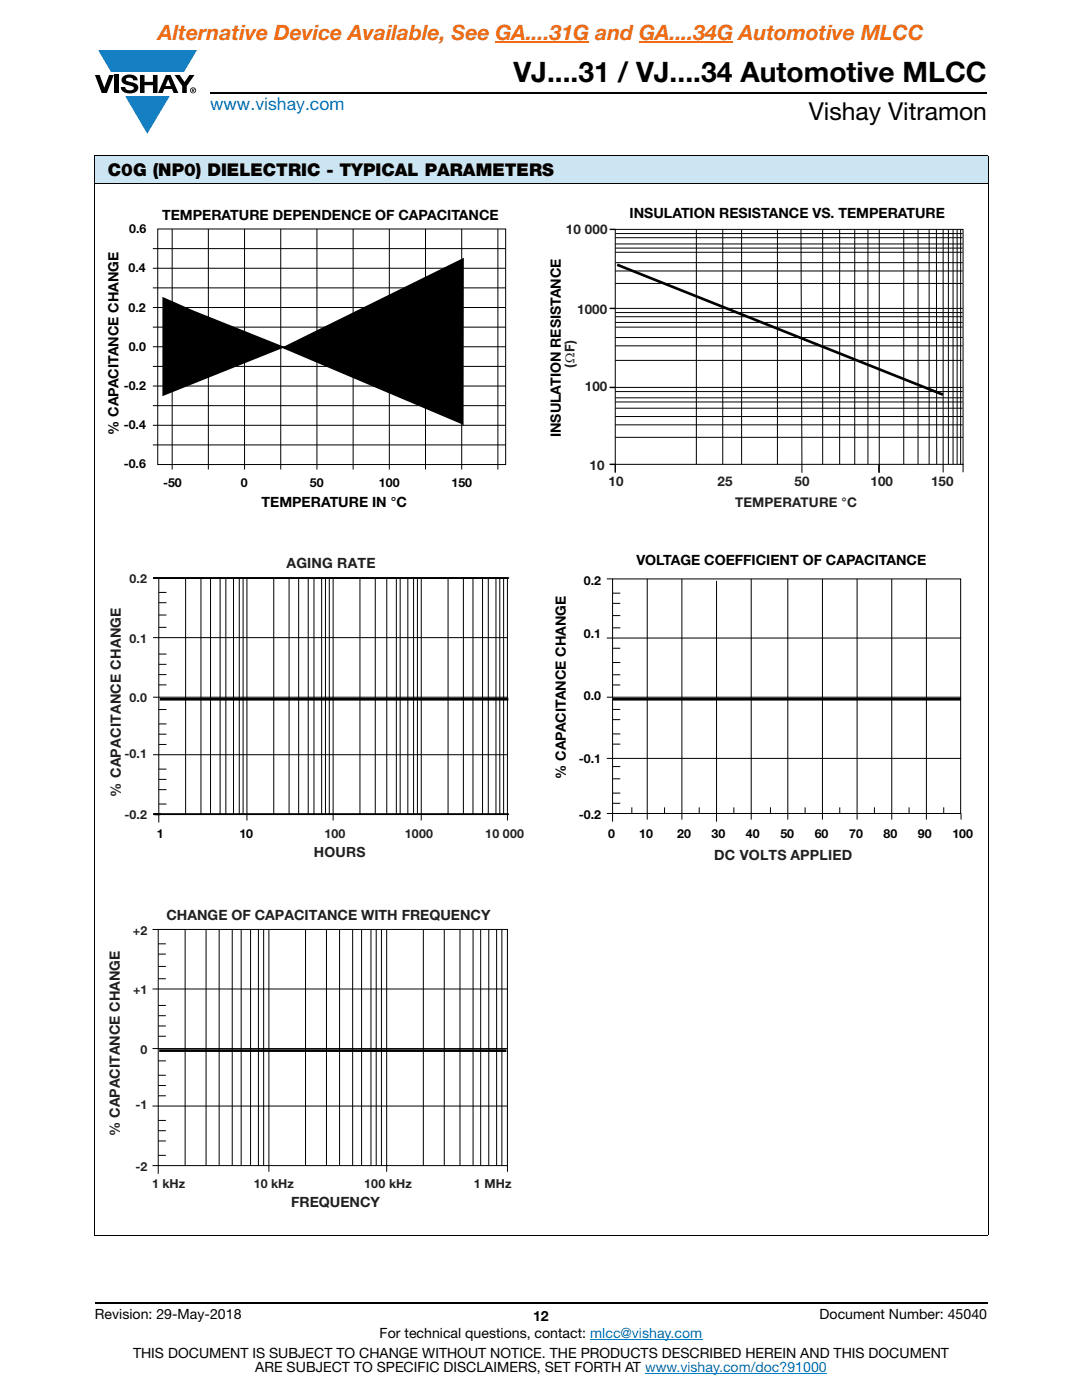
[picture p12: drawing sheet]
<svg xmlns="http://www.w3.org/2000/svg" width="216mm" height="279mm" viewBox="0 0 216 279" stroke-linecap="round" stroke-linejoin="round" font-family="sans-serif">
<g fill="#147fc3">
<path d="M19.6 10h19.7l-2.6 4.3h-1.1h-13.5z"/>
<path d="M25 19.2h8.9l-4.5 7.5z"/>
</g>
<g fill="#000">
<path d="M18.9 15h1l.9 2.5 1-2.5h.9l-1.4 3.6h-1zM22.9 15h.9v3.6h-.9zM24.6 15.3a2.1 2.1 0 0 1 2.8 .3l.1 .4h-.9a.79 .79 0 0 0-.7-.5 .79 .79 0 0 0-.8 .4l.3 .3 1 .2a1.08 1.08 0 0 1 1.2 1 1.08 1.08 0 0 1-1.1 1.2 1.73 1.73 0 0 1-2.4-1.2h.9a.96 .96 0 0 0 .8 .6 .96 .96 0 0 0 .9-.4 1.31 1.31 0 0 0-1.2-.6 1.03 1.03 0 0 1-1.1-.6 1.03 1.03 0 0 1 .2-1.1zM27.9 15h.9v1.3h1.7v-1.3h.9v3.6h-.9v-1.6h-1.7v1.6h-.9zM34.8 15h1.1l.9 1.4 1-1.4h1l-1.5 2.2v1.4h-.9v-1.4z"/>
<path d="M33.6 15.9l.5 1.3h-1.1zM33.1 15l-1.6 3.6h1l.3-.8h1.5l.3 .8h1l-1.6-3.6z"/>
<path d="M38.4 17.8h.2v.2h-.2zM38.3 17.7v.7h.1v-.3l.4 .3-.2-.3 .2-.2-.1-.2z"/>
<path d="M38.1 18a.46 .46 0 0 1 .9 0 .46 .46 0 0 1-.9 0zM37.9 18a.6 .6 0 0 0 1.2 0 .6 .6 0 0 0-1.2 0z"/>
</g>
<path d="M42 18.6h155M18.9 260h178.1" fill="none" stroke="#000" stroke-width=".36"/>
<path d="M98.8 8.3h18.8M127.5 8.3h18.8" fill="none" stroke="#f06b12" stroke-width=".21"/>
<path d="M117.8 267.3h22.3M128.7 274h36.3" fill="none" stroke="#007ec4" stroke-width=".2"/>
<path d="M18.9 31.1h178.2v5.5h-178.2z" fill="#cce5f3"/>
<path d="M18.9 31.1h178.3M18.9 36.6h178.3M18.9 31.1v215.4M197.1 31.1v215.4M18.9 246.6h178.3" fill="none" stroke="#000" stroke-width=".2"/>
<path d="M21.3 41.5h79.7v62.9h-79.7z" fill="#fff"/>
<path d="M32.6 59.5l6 2.6 17.8 7.2-23.8 9.5zM32.8 59.6v19.2M56.6 69.4l35.8-17.7-.1 32.9z" fill="none" stroke="#000" stroke-width=".35"/>
<path d="M32.6 59.5l6 2.6 17.8 7.2-23.8 9.5zM56.6 69.4l35.8-17.7-.1 32.9z" fill="#000"/>
<g fill="none" stroke="#000" stroke-width=".2">
<path d="M30.5 49.6h70.4M30.5 53.5h70.4M30.5 57.5h70.4M31.5 45.7h69.4v47h-69.4zM34.4 45.7v48M41.6 45.7v48M48.8 45.7v48M56 45.7v48M63.2 45.7v48M70.5 45.7v48M77.7 45.7v48M84.9 45.7v48"/>
<path d="M92.1 45.7v48M99.3 45.7v48M30.5 61.4h70.4M30.5 65.3h70.4M30.5 69.2h70.4M30.5 73.1h70.4M30.5 77h70.4M30.5 81h70.4M30.5 84.9h70.4M30.5 88.8h70.4"/>
</g>
<path d="M109.5 41.2h82.8v60.6h-82.8z" fill="#fff"/>
<g fill="none" stroke="#000" stroke-width=".2">
<path d="M122.8 45.8h69.4v46.9h-69.4zM122.8 46.6h69.3M122.8 47.4h69.3M122.8 48.7h69.3M122.8 49.5h69.3M122.8 50.3h69.3M122.8 52.4h69.3M122.8 54.1h69.3M122.8 56.6h69.3M138.9 45.8v46.9M144.2 45.8v46.9M148 45.8v46.9"/>
<path d="M155.1 45.8v46.9M159.8 45.8l.2 48.5M164.2 45.8v46.9M167.5 45.8v46.9M170.6 45.8v46.9M173.2 45.8v46.9M175.4 45.8v48.5M180.3 45.8v46.9M183.2 45.8v46.9M185.4 45.8v46.9M186.8 45.8l.1 46.9M188.2 45.8v48.5"/>
<path d="M189.2 45.8v46.9M190.2 45.8v46.9M191 45.8v46.9M191.7 45.8v46.9M122.8 61.5h69.3M122.8 62.4h69.3M122.8 63.2h69.3M122.8 64.4h69.3M122.8 65.3h69.3M122.8 67.4h69.3M122.8 69h69.3M122.8 71.9h69.3"/>
<path d="M122.8 77.3h69.3M122.8 78.1h69.3M122.8 79.4h69.3M122.8 80.2h69.3M122.8 81.5h69.3M122.8 83.1h69.3M122.8 84.8h69.3M122.8 87.3h69.3M192.2 92.6v1.7"/>
</g>
<path d="M121.6 45.8h1.2M121.6 77.3h1.2M121.6 61.5h1.2M121.6 92.7h1.2v1.6M175.4 92.7v1.6" fill="none" stroke="#000" stroke-width=".28"/>
<path d="M123.1 52.8l65.1 26" fill="none" stroke="#000" stroke-width=".53"/>
<path d="M21.8 111h82.8v60.6h-82.8z" fill="#fff"/>
<g fill="none" stroke="#000" stroke-width=".2">
<path d="M30.5 115.4h1.2M31.7 115.4h69.6v47.1h-69.6zM31.7 118.2h1.5M37 115.4v47.1M40.1 115.4v47.1M42 115.4v47.1M43.9 115.4v47.1M45.1 115.4v47.1M46.6 115.4v47.1M47.7 115.4v47.1M48.5 115.4v47.1M49.3 115.4v48.3"/>
<path d="M54.6 115.4v47.1M57.7 115.4v47.1M59.6 115.4v47.1M61.5 115.4v47.1M62.6 115.4v47.1M64.2 115.4v47.1M64.9 115.4v47.1M65.7 115.4v47.1M66.5 115.4v48.3M71.8 115.4v47.1M74.9 115.4v47.1M77.2 115.4v47.1"/>
<path d="M79.1 115.4v47.1M79.9 115.4v47.1M81.4 115.4v47.1M82.5 115.4v47.1M83.3 115.4v47.1M84.1 115.4v48.3M89.4 115.4v47.1M92.5 115.4v47.1M94.4 115.4v47.1M96.3 115.4v47.1M97.4 115.4v47.1M99 115.4v47.1"/>
<path d="M99.7 115.4v47.1M100.5 115.4v47.1M30.5 127.3h70.8M30.5 139.1h70.8M31.7 125.2h1.5M31.7 122.7h1.5M31.7 120.3h1.5M31.7 136.7h1.5M31.7 134.6h1.5M31.7 132.6h1.5M31.7 130.5h1.5M30.5 150.6h70.8"/>
<path d="M31.7 148.6h1.5M31.7 146.5h1.5M31.7 144.5h1.5M31.7 141.6h1.5M31.7 157.6h1.5M31.7 155.5h1.5M31.7 153.5h1.5M30.5 162.5h1.2v1.7M31.7 160.5h1.5M101.3 162.5v1.2"/>
</g>
<path d="M31.9 139.6h69.5" fill="none" stroke="#000" stroke-width=".53"/>
<path d="M30.6 115.4h71M30.6 162.5h1.6M30.7 162.5h70.7M30.9 162.5h70.7" fill="none" stroke="#000" stroke-width=".28"/>
<path d="M110.6 110.3h83.6v62h-83.6z" fill="#fff"/>
<g fill="none" stroke="#000" stroke-width=".2">
<path d="M121.1 115.5h1.1M122.2 115.5h69.5v46.9h-69.5zM122.2 118.4h1.6M129.1 115.5v48.1M136.1 115.5v48.1M143 115.9v48.1M149.9 115.5v48.1M157.2 115.5v48.1M164.1 115.5v48.1M171 115.5v48.1M177.9 115.5v48.1M184.9 115.5v48.1"/>
<path d="M121.1 127.3h70.7M121.1 139.1h70.7M122.2 125.3h1.6M122.2 122.9h1.6M122.2 120.4h1.6M122.2 136.7h1.6M122.2 134.7h1.6M122.2 132.2h1.6M122.2 129.4h1.6M121.1 151.4h70.7M122.2 158.3h1.6M122.2 155.4h1.6"/>
<path d="M122.2 153h1.6M122.2 148.5h1.6M122.2 146.5h1.6M122.2 143.6h1.6M122.2 141.6h1.6M121.1 162.4h1.1v1.6M122.2 160.3h1.6M126.1 161.1v1.3M132.6 161.1v1.3M139.5 161.1v1.3M146.4 161.1v1.3M153.7 161.1v1.3"/>
<path d="M160.6 161.1v1.3M167.6 161.1v1.3M174.5 161.1v1.3M181.4 161.1v1.3M188.3 161.1v1.3M191.8 162.4v1.2"/>
</g>
<path d="M122.2 139.5h69.6" fill="none" stroke="#000" stroke-width=".53"/>
<path d="M21.6 181.2h80.5v60.3h-80.5z" fill="#fff"/>
<g fill="none" stroke="#000" stroke-width=".2">
<path d="M30.4 185.5h1.2M30.4 197.4h70.9M31.6 195.3h1.5M31.6 192.9h1.5M31.6 190.4h1.5M31.6 188.4h1.5M31.6 185.5h69.7v47.1h-69.7zM36.9 185.5v47.1M41.1 185.5v47.1M43.7 185.5v47.1M46.3 185.5v47.1M48.1 185.5v47.1"/>
<path d="M50 185.5v47.1M51.6 185.5v47.1M52.6 185.5v47.1M53.7 185.5v48.4M61 185.5v47.1M65.1 185.5v47.1M67.8 185.5v47.1M70.4 185.5v47.1M72.2 185.5v47.1M74 185.5v47.1M75.1 185.5v47.1M76.1 185.5v47.1"/>
<path d="M77.2 185.5v48.4M84.5 185.5v47.1M88.6 185.5v47.1M91.8 185.5v47.1M94.4 185.5v47.1M95.9 185.5v47.1M97.5 185.5v47.1M99.1 185.5v47.1M100.1 185.5v47.1M30.4 209.3h70.9M31.6 206.8h1.5M31.6 204.8h1.5"/>
<path d="M31.6 202.7h1.5M31.6 200.7h1.5M31.6 218.7h1.5M31.6 216.6h1.5M31.6 214.6h1.5M31.6 211.7h1.5M30.4 232.6h1.2v1.7M30.4 220.7h70.9M31.6 230.6h1.5M31.6 227.7h1.5M31.6 225.7h1.5M31.6 223.6h1.5"/>
<path d="M101.3 232.6v1.3"/>
</g>
<path d="M31.8 209.7h69.3" fill="none" stroke="#000" stroke-width=".53"/>
<text font-size="5.6" x="102.5" y="16.4">VJ....31 / VJ....34 Automotive MLCC</text>
<text font-size="4.9" x="161.4" y="24">Vishay Vitramon</text>
<text font-size="4.2" fill="#f06b12" x="31.6" y="8">Alternative Device Available, See GA....31G and GA....34G Automotive MLCC</text>
<text font-size="3.5" fill="#007ec4" x="42" y="21.9">www.vishay.com</text>
<text font-size="3.5" x="21.5" y="35.2">C0G (NP0) DIELECTRIC - TYPICAL PARAMETERS</text>
<g font-size="2.8">
<text x="32.4" y="43.9">TEMPERATURE DEPENDENCE OF CAPACITANCE</text>
<text x="125.6" y="43.6">INSULATION RESISTANCE VS. TEMPERATURE</text>
<text x="23.7" y="86.8" transform="rotate(-90 23.7 86.8)">% CAPACITANCE CHANGE</text>
<text x="111.9" y="87.3" transform="rotate(-90 111.9 87.3)">INSULATION RESISTANCE</text>
<text x="52.2" y="101.2">TEMPERATURE IN °C</text>
<text x="127" y="112.7">VOLTAGE COEFFICIENT OF CAPACITANCE</text>
<text x="112.9" y="155.5" transform="rotate(-90 112.9 155.5)">% CAPACITANCE CHANGE</text>
<text x="18.9" y="263.3">Revision: 29-May-2018</text>
<text x="106.4" y="263.6">12</text>
<text x="163.6" y="263.3">Document Number: 45040</text>
<text x="75.8" y="267.1">For technical questions, contact: mlcc@vishay.com</text>
<text x="26.5" y="271">THIS DOCUMENT IS SUBJECT TO CHANGE WITHOUT NOTICE. THE PRODUCTS DESCRIBED HEREIN AND THIS DOCUMENT</text>
<text x="50.9" y="273.8">ARE SUBJECT TO SPECIFIC DISCLAIMERS, SET FORTH AT www.vishay.com/doc?91000</text>
</g>
<g font-size="2.8" fill="#231f20">
<text x="57.2" y="113.4">AGING RATE</text>
<text x="24.1" y="159" transform="rotate(-90 24.1 159)">% CAPACITANCE CHANGE</text>
<text x="62.6" y="171">HOURS</text>
<text x="142.5" y="171.7">DC VOLTS APPLIED</text>
<text x="33.2" y="183.6">CHANGE OF CAPACITANCE WITH FREQUENCY</text>
<text x="23.9" y="226.7" transform="rotate(-90 23.9 226.7)">% CAPACITANCE CHANGE</text>
<text x="58.1" y="240.9">FREQUENCY</text>
</g>
<g font-size="2.7" fill="#231f20">
<text x="112.9" y="46.8">10 000</text>
<text x="115.2" y="62.6">1000</text>
<text x="114.7" y="73.5" transform="rotate(-90 114.7 73.5)">(ΩF)</text>
<text x="116.7" y="77.9">100</text>
<text x="117.6" y="93.7">10</text>
<text x="121.5" y="97">10</text>
<text x="143.2" y="97">25</text>
<text x="146.7" y="101.3">TEMPERATURE °C</text>
<text x="158.5" y="97">50</text>
<text x="173.7" y="97">100</text>
<text x="185.8" y="97">150</text>
</g>
<g font-size="2.5">
<text x="25.8" y="46.6">0.6</text>
<text x="25.7" y="54.4">0.4</text>
<text x="25.7" y="62.2">0.2</text>
<text x="25.7" y="70">0.0</text>
<text x="24.7" y="77.8">-0.2</text>
<text x="24.7" y="85.6">-0.4</text>
<text x="24.7" y="93.4">-0.6</text>
<text x="32.5" y="97.1">-50</text>
<text x="48.1" y="97.1">0</text>
<text x="61.8" y="97.2">50</text>
<text x="75.6" y="97.1">100</text>
<text x="90.1" y="97.2">150</text>
<text x="116.5" y="116.7">0.2</text>
<text x="116.5" y="127.3">0.1</text>
<text x="116.5" y="139.7">0.0</text>
<text x="115.5" y="152.2">-0.1</text>
<text x="31.3" y="167.2">1</text>
<text x="47.8" y="167.2">10</text>
<text x="115.5" y="163.4">-0.2</text>
<text x="121.4" y="167.2">0</text>
<text x="127.6" y="167.2">10</text>
<text x="135.1" y="167.2">20</text>
<text x="142" y="167.2">30</text>
<text x="148.8" y="167.2">40</text>
<text x="155.7" y="167.2">50</text>
<text x="162.6" y="167.2">60</text>
<text x="169.4" y="167.2">70</text>
<text x="176.3" y="167.2">80</text>
<text x="183.2" y="167.2">90</text>
<text x="190" y="167.2">100</text>
</g>
<g font-size="2.5" fill="#231f20">
<text x="25.9" y="116.4">0.2</text>
<text x="25.9" y="128.3">0.1</text>
<text x="25.9" y="140.2">0.0</text>
<text x="24.8" y="151.2">-0.1</text>
<text x="24.8" y="163.5">-0.2</text>
<text x="64.7" y="167.2">100</text>
<text x="80.8" y="167.2">1000</text>
<text x="96.8" y="167.2">10 000</text>
<text x="26.5" y="186.5">+2</text>
<text x="26.6" y="198.4">+1</text>
<text x="28.1" y="210.3">0</text>
<text x="27.1" y="221.4">-1</text>
<text x="27.1" y="233.6">-2</text>
<text x="30.4" y="237">1 kHz</text>
<text x="50.7" y="237">10 kHz</text>
<text x="72.7" y="237">100 kHz</text>
<text x="94.6" y="237">1 MHz</text>
</g>
</svg>
